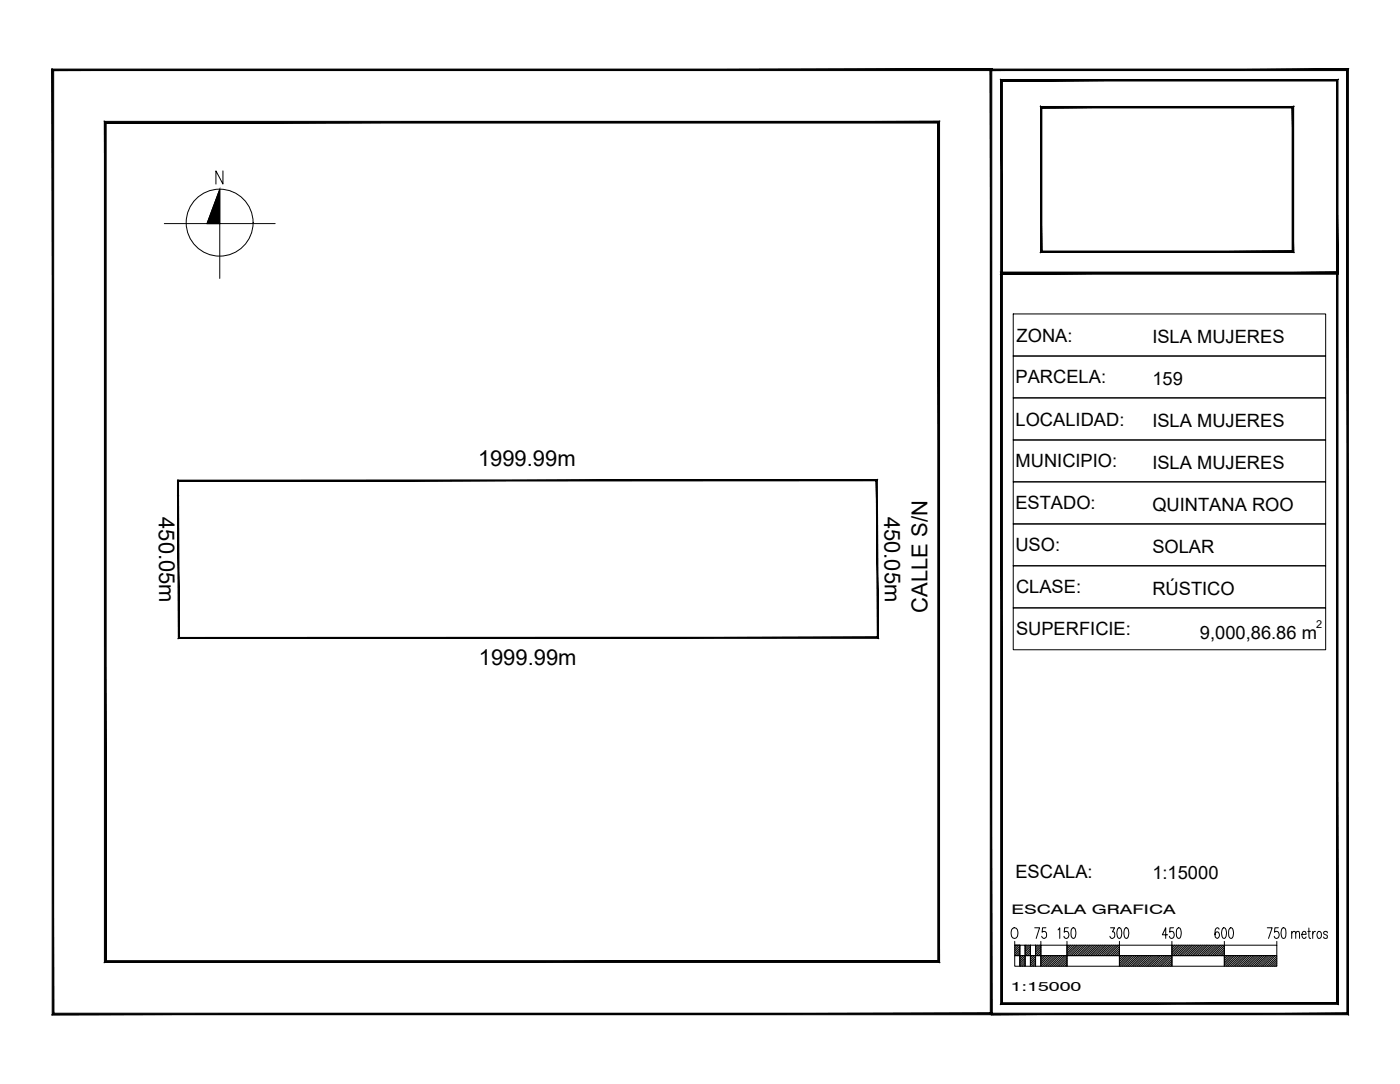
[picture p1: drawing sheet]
<svg xmlns="http://www.w3.org/2000/svg" width="279mm" height="216mm" viewBox="0 0 279 216" stroke-linecap="round" stroke-linejoin="round" font-family="sans-serif">
<!-- layer: PERIMETRO PROPIEDAD -->
<g fill="#000" stroke="#000" stroke-width=".2">
<path d="M35.4 98.7l.4 28.3-.2-28.3zM35.4 98.7l.4 28.3-.3 .2zM35.8 127l-.3 .2 139.4-.3zM35.5 127.2l139.4-.3 .2 .2zM174.7 95.8l.2 31.1 .2 .2zM174.7 95.8l.2-.3 .2 31.6zM35.5 95.8h139.2l.2-.3zM35.5 95.6l139.4-.1-139.4 .3z"/>
<path d="M35.4 95.7l.2 3v-3zM35.4 95.7l.2 3h-.2z"/>
</g>
<path d="M35.5 95.7h.1" fill="none" stroke="#000" stroke-width=".2"/>
<!-- layer: NORTE -->
<g fill="none" stroke="#000" stroke-width=".2">
<path d="M44.4 34v2.7l-1.4-2.7v2.7M32.8 44.5h11v-6.8l-2.5 6.8M54.8 44.5h-11v11"/>
<circle cx="43.8" cy="44.3" r="6.7"/>
</g>
<path d="M43.8 37.7v6.8h-2.5zM41.3 44.5h2.5z" fill="#000" stroke="#000" stroke-width=".2"/>
<!-- layer: TIRA -->
<g fill="#000" stroke="#000" stroke-width=".2">
<path d="M197.6 13.8v.3l71.2-.3zM197.6 14.1l71.2-.3-.3 .3zM268.8 13.8l-.3 .3 .3 188zM268.5 14.1l.3 188-.3-.3zM197.6 202.1h71.2l-.3-.3zM197.6 201.8h70.9l-70.9 .3zM10.4 202.1h187.2v-.3zM10.4 202.1l.3-.3h186.9zM10.4 13.8v188.3l.3-.3zM10.4 13.8l.3 .3v187.7zM10.4 13.8l.3 .3 187-.3zM10.7 14.1l187-.3-.3 .3zM197.7 13.8l-.3 .3 .3 187.9zM197.4 14.1l.3 187.9h-.3z"/>
<path d="M199.5 15.8l.3 .3 66.9-.3zM199.8 16.1l66.9-.3-.3 .3zM266.7 15.8l-.3 .3 .3 38.5zM266.4 16.1l.3 38.5-.3-.4zM199.5 54.6h67.2l-.3-.4zM199.5 54.6l.3-.4h66.6zM199.5 15.8v38.8l.3-.4zM199.5 15.8l.3 .3v38.1z"/>
<path d="M207.4 21.2l.2 .3 50.2-.3zM207.6 21.5l50.2-.3-.2 .3zM257.8 21.2l-.2 .3 .2 28.7zM257.6 21.5l.2 28.7-.2-.2zM207.4 50.2h50.4l-.2-.2zM207.6 50h50l-50.2 .2zM207.4 21.2v29l.2-.2zM207.4 21.2l.2 .3v28.5z"/>
<path d="M207.4 21.2l.2 .3 50.2-.3zM207.6 21.5l50.2-.3-.2 .3zM257.8 21.2l-.2 .3 .2 28.7zM257.6 21.5l.2 28.7-.2-.2zM207.4 50.2h50.4l-.2-.2zM207.6 50h50l-50.2 .2zM207.4 21.2v29l.2-.2zM207.4 21.2l.2 .3v28.5z"/>
<path d="M20.8 24.2v167.5l.4-.4zM20.8 24.2l.4 .3v166.8zM20.8 24.2l.4 .3 166.1-.3zM21.2 24.5l166.1-.3-.4 .3zM187.3 24.2l-.4 .3 .4 167.2zM186.9 24.5l.4 167.2-.4-.4zM20.8 191.7h166.5l-.4-.4zM21.2 191.3h165.7l-166.1 .4z"/>
<path d="M266.4 54.6v145.1l.3 .3zM266.7 54.2v145.8l-.3-145.4zM199.8 54.6h66.6l.3-.4zM199.5 54.2h67.2l-66.9 .4zM199.5 54.2l.3 145.5v-145.1zM199.5 54.2l.3 145.5-.3 .3zM199.5 200l66.9-.3h-66.6zM199.5 200l66.9-.3 .3 .3z"/>
</g>
<!-- layer: C_REFERENCIA -->
<path d="M187.1 24.3v167.2h-166.1" fill="none" stroke="#000" stroke-width=".2"/>
<!-- layer: CUADRO -->
<path d="M202 70.9h62.2v8.3h-62.2zM202 79.2h62.2v8.4h-62.2zM202 62.5h62.2v8.4h-62.2zM202 87.6h62.2v8.4h-62.2zM202 96h62.2v8.4h-62.2zM202 104.4h62.2v8.3h-62.2zM202 112.7h62.2v8.4h-62.2zM202 121.1h62.2v8.3h-62.2z" fill="none" stroke="#000" stroke-width=".2"/>
<!-- layer: Cotas -->
<path d="M207.5 21.3h50.2v28.8h-50.2z" fill="none" stroke="#000" stroke-width=".2"/>
<!-- layer: EscalaGrafica -->
<g fill="none" stroke="#000" stroke-width=".2">
<path d="M201.8 184.9a.62 .62 0 0 1 1 .3 1.41 1.41 0 0 1-.5 1.7h-.2a1.35 1.35 0 0 1-.3-2zM202.3 188.3h1v2h-1zM202.3 190.3h1v2.1h-1zM202.3 187.5v.8h1M202.4 188.3l-.1 .1M202.7 188.3l-.4 .5M203.1 188.3l-.8 .8M203.3 188.3h1v2h-1zM203.3 190.3h1v2.1h-1zM203.3 188.5l-1 1M203.3 188.8l-1 1.1M203.3 189.2l-1 1"/>
<path d="M203.3 189.6l-.8 .7M203.3 189.9l-.5 .4M203.3 190.3h-.1M203.6 190.3l-.3 .4M204 190.3l-.7 .8M204.3 188.3h1.1v2h-1.1zM204.3 190.3h1.1v2.1h-1.1zM204.3 190.4l-1 1M204.3 190.8l-1 1M204.3 191.1l-1 1.1M204.3 191.5l-.9 .9M204.3 191.9l-.6 .5"/>
<path d="M204.3 192.2l-.2 .2M205.4 188.3h1v2h-1zM205.4 190.3h1v2.1h-1zM205.4 189l-1.1 1M205.4 189.3l-1.1 1M205.4 189.7l-.7 .6M205.4 190.1l-.3 .2M205.5 190.3l-.1 .1M205.8 190.3l-.4 .5M206.2 190.3l-.8 .9M206.4 188.3h1.1v2h-1.1zM206.4 190.3h1.1v2.1h-1.1z"/>
<path d="M206.4 190.5l-1 1.1M206.4 190.9l-1 1M206.4 191.2l-1 1.1M206.4 191.6l-.8 .8M206.4 192l-.5 .4M206.4 192.4h-.1M207.5 188.3h5.2v2h-5.2zM207.5 190.3h5.2v2.1h-5.2zM207.5 189.1l-1.1 1M207.5 189.4l-.9 .9M207.5 189.8l-.6 .5M207.5 190.2l-.2 .1"/>
<path d="M207.7 190.3l-.2 .2M208.1 190.3l-.6 .6M208.4 190.3l-.9 1M208.8 190.3l-1.3 1.4M209.2 190.3l-1.7 1.7M209.5 190.3l-2 2.1M209.9 190.3l-2.1 2.1M210.3 190.3l-2.1 2.1M210.6 190.3l-2.1 2.1M211 190.3l-2.1 2.1M211.4 190.3l-2.1 2.1M211.7 190.3l-2.1 2.1"/>
<path d="M212.1 190.3l-2.1 2.1M212.5 190.3l-2.1 2.1M212.7 188.3h10.4v2h-10.4zM212.7 190.3h10.4v2.1h-10.4zM212.7 187.5v.8M212.7 190.5l-1.9 1.9M212.7 190.9l-1.6 1.5M212.7 191.3l-1.2 1.1M212.7 191.6l-.8 .8M212.7 192l-.5 .4M212.7 192.4h-.1M212.7 188.3h.1"/>
<path d="M212.9 184.8h-.7l-.1 .9 .1-.1a.69 .69 0 0 1 .9 .4 .69 .69 0 0 1-.5 .9 .45 .45 0 0 1-.5-.4M213.1 188.3l-.4 .4M213.4 188.3l-.7 .7M213.7 184.9l.3-.1a1.51 1.51 0 0 1 0 2.1h-.1a1.71 1.71 0 0 1-.2-2zM213.8 188.3l-1.1 1.1M214.2 188.3l-1.5 1.5M214.6 188.3l-1.9 1.8M214.9 188.3l-2.1 2M215.3 188.3l-2.1 2M215.7 188.3l-2.1 2M216.1 188.3l-2.2 2M216.4 188.3l-2.1 2"/>
<path d="M216.8 188.3l-2.1 2M217.2 188.3l-2.2 2M217.5 188.3l-2.1 2M217.9 188.3l-2.1 2M218.3 188.3l-2.1 2M218.6 188.3l-2.1 2M219 188.3l-2.1 2M219.4 188.3l-2.1 2M219.7 188.3l-2.1 2M220.1 188.3l-2.1 2M220.5 188.3l-2.1 2M220.8 188.3l-2 2"/>
<path d="M221.2 188.3l-2.1 2M221.3 184.8h.9l-.5 .8h.2a.75 .75 0 0 1 .3 .8 .75 .75 0 0 1-.6 .5l-.4-.4M221.6 188.3l-2.1 2M221.9 188.3l-2 2M222.3 188.3l-2.1 2M222.7 188.3l-2.1 2M222.8 184.9l.4-.1a1.51 1.51 0 0 1 0 2.1h-.2a1.71 1.71 0 0 1-.2-2zM223 188.3l-2 2M223.1 188.3h10.5v2h-10.5zM223.1 190.3h10.5v2.1h-10.5zM223.1 188.6l-1.8 1.7M223.1 188.9l-1.4 1.4"/>
<path d="M223.1 189.3l-1 1M223.1 189.7l-.7 .6M223.1 190l-.3 .3M223.1 187.5v.8M223.2 190.3l-.1 .1M223.5 190.3l-.4 .5M223.9 190.3l-.8 .8M224.2 184.9l.4-.1a1.51 1.51 0 0 1 0 2.1h-.2a1.71 1.71 0 0 1-.2-2zM224.3 190.3l-1.2 1.2M224.6 190.3l-1.5 1.6M225 190.3l-1.9 1.9M225.4 190.3l-2.1 2.1"/>
<path d="M225.7 190.3l-2 2.1M226.1 190.3l-2 2.1M226.5 190.3l-2.1 2.1M226.9 190.3l-2.1 2.1M227.2 190.3l-2 2.1M227.6 190.3l-2.1 2.1M228 190.3l-2.1 2.1M228.4 190.3l-2.1 2.1M228.7 190.3l-2.1 2.1M229.1 190.3l-2.1 2.1M229.5 190.3l-2.1 2.1M229.8 190.3l-2.1 2.1"/>
<path d="M230.2 190.3l-2.1 2.1M230.6 190.3l-2.1 2.1M231 190.3l-2.2 2.1M231.3 190.3l-2.1 2.1M231.7 190.3l-2.1 2.1M232.1 190.3l-2.2 2.1M232.4 190.3l-2.1 2.1M232.8 190.3l-2.1 2.1M233.2 190.3l-2.1 2.1M233.5 190.3l-2.1 2.1M233.6 188.3h10.4v2h-10.4zM233.6 190.3h10.4v2.1h-10.4z"/>
<path d="M233.6 190.7l-1.8 1.7M233.6 191.1l-1.4 1.3M233.6 191.4l-1 1M233.6 191.8l-.7 .6M233.6 192.2l-.3 .2M235.2 188.3l-1.6 1.6M235.6 188.3l-2 2M236 188.3l-2.1 2M236.4 188.3l-2.1 2M236.7 188.3l-2.1 2M237.1 188.3l-2.1 2M237.5 188.3l-2.1 2"/>
<path d="M237.8 188.3l-2.1 2M238.2 188.3l-2.1 2M238.6 188.3l-2.1 2M239 188.3l-2.2 2M239.3 188.3l-2.1 2M239.7 188.3l-2.1 2M240.1 188.3l-2.2 2M240.4 188.3l-2.1 2M240.8 188.3l-2.1 2M241.2 188.3l-2.1 2M241.5 188.3l-2.1 2M241.9 188.3l-2.1 2"/>
<path d="M242.3 188.3l-2.1 2M242.6 188.3l-2 2M243 185.1l-.1-.2-.3-.1a1.69 1.69 0 0 0-.2 2l.2 .1a.69 .69 0 0 0 .5-.7 .69 .69 0 0 0-.5-.6l-.4 .3v.3M243 188.3l-2.1 2M243.4 188.3l-2.1 2M243.7 184.9l.3-.1a1.51 1.51 0 0 1 0 2.1h-.1a1.71 1.71 0 0 1-.2-2zM243.7 188.3l-2 2M244 188.3h10.5v2h-10.5zM244 190.3h10.5v2.1h-10.5zM244 188.3l-2 2M244 188.7l-1.6 1.6M244 189.1l-1.2 1.2"/>
<path d="M244 189.4l-.9 .9M244 189.8l-.5 .5M244 190.2l-.1 .1M244 187.5v.8M244.2 190.3l-.2 .2M244.6 190.3l-.6 .6M245 190.3l-1 1M245.1 184.9l.3-.1a1.51 1.51 0 0 1 0 2.1h-.1a1.71 1.71 0 0 1-.2-2zM245.3 190.3l-1.3 1.4M245.7 190.3l-1.7 1.7M246.1 190.3l-2.1 2.1M246.5 190.3l-2.1 2.1"/>
<path d="M246.8 190.3l-2.1 2.1M247.2 190.3l-2.1 2.1M247.6 190.3l-2.1 2.1M247.9 190.3l-2 2.1M248.3 190.3l-2.1 2.1M248.7 190.3l-2.1 2.1M249 190.3l-2 2.1M249.4 190.3l-2.1 2.1M249.8 190.3l-2.1 2.1M250.1 190.3l-2 2.1M250.5 190.3l-2.1 2.1M250.9 190.3l-2.1 2.1"/>
<path d="M251.3 190.3l-2.1 2.1M251.6 190.3l-2.1 2.1M252 190.3l-2.1 2.1M252.4 190.3l-2.1 2.1M252.7 190.3l-2.1 2.1M253.1 190.3l-2.1 2.1M253.5 190.3l-2.1 2.1M253.9 190.3l-2.2 2.1M254.2 190.3l-2.1 2.1M254.5 190.5l-2 1.9M254.5 190.8l-1.7 1.6M254.5 191.2l-1.3 1.2"/>
<path d="M254.5 191.6l-.9 .8M254.5 191.9l-.5 .5M254.5 192.3l-.2 .1M259.5 186.1h.8l-.1-.5-.2-.1a.72 .72 0 0 0-.5 .7 .72 .72 0 0 0 .5 .7l.3-.3M260.7 185.5h.5M260.9 184.8v1.7l.1 .3 .2 .1M261.6 185.5v1.4M262.2 185.5l-.3 .1-.3 .5M262.7 185.6l.1-.1a.72 .72 0 0 1 .6 .7 .72 .72 0 0 1-.6 .7l-.3-.6zM264.6 185.8a.36 .36 0 0 0-.5-.3 .36 .36 0 0 0-.2 .5l.6 .3 .1 .3a.39 .39 0 0 1-.4 .3 .39 .39 0 0 1-.4-.3"/>
</g>
<g font-size="5.3">
<text x="205.3" y="188">75</text>
<text x="230.7" y="188">450</text>
<text x="251.5" y="188">750</text>
</g>
<g font-size="4.4">
<text x="95.3" y="92.8">1999.99m</text>
<text x="31.7" y="103" transform="rotate(90 31.7 103)">450.05m</text>
<text x="176.3" y="102.9" transform="rotate(90 176.3 102.9)">450.05m</text>
<text x="184.9" y="122" transform="rotate(-90 184.9 122)">CALLE S/N</text>
<text x="95.4" y="132.4">1999.99m</text>
</g>
<g font-size="3.6">
<text x="202.6" y="68">ZONA:</text>
<text x="229.7" y="68.3">ISLA MUJERES</text>
<text x="202.4" y="76.4">PARCELA:</text>
<text x="229.7" y="76.6">159</text>
<text x="202.4" y="84.8">LOCALIDAD:</text>
<text x="229.7" y="85">ISLA MUJERES</text>
<text x="202.4" y="93.1">MUNICIPIO:</text>
<text x="229.7" y="93.3">ISLA MUJERES</text>
<text x="202.4" y="101.5">ESTADO:</text>
<text x="229.7" y="101.7">QUINTANA ROO</text>
<text x="202.4" y="109.8">USO:</text>
<text x="229.7" y="110.1">SOLAR</text>
<text x="202.5" y="118.2">CLASE:</text>
<text x="229.7" y="118.4">RÚSTICO</text>
<text x="202.5" y="126.5">SUPERFICIE:</text>
<text x="239.2" y="127.2">9,000,86.86 m</text>
<text x="202.4" y="174.9">ESCALA:</text>
<text x="229.7" y="175.1">1:15000</text>
</g>
<g font-size="2.6">
<text x="201.6" y="182">ESCALA GRAFICA</text>
<text x="201.5" y="197.4">1:15000</text>
</g>
<text font-size="2.2" x="262.3" y="125.1">2</text>
</svg>
